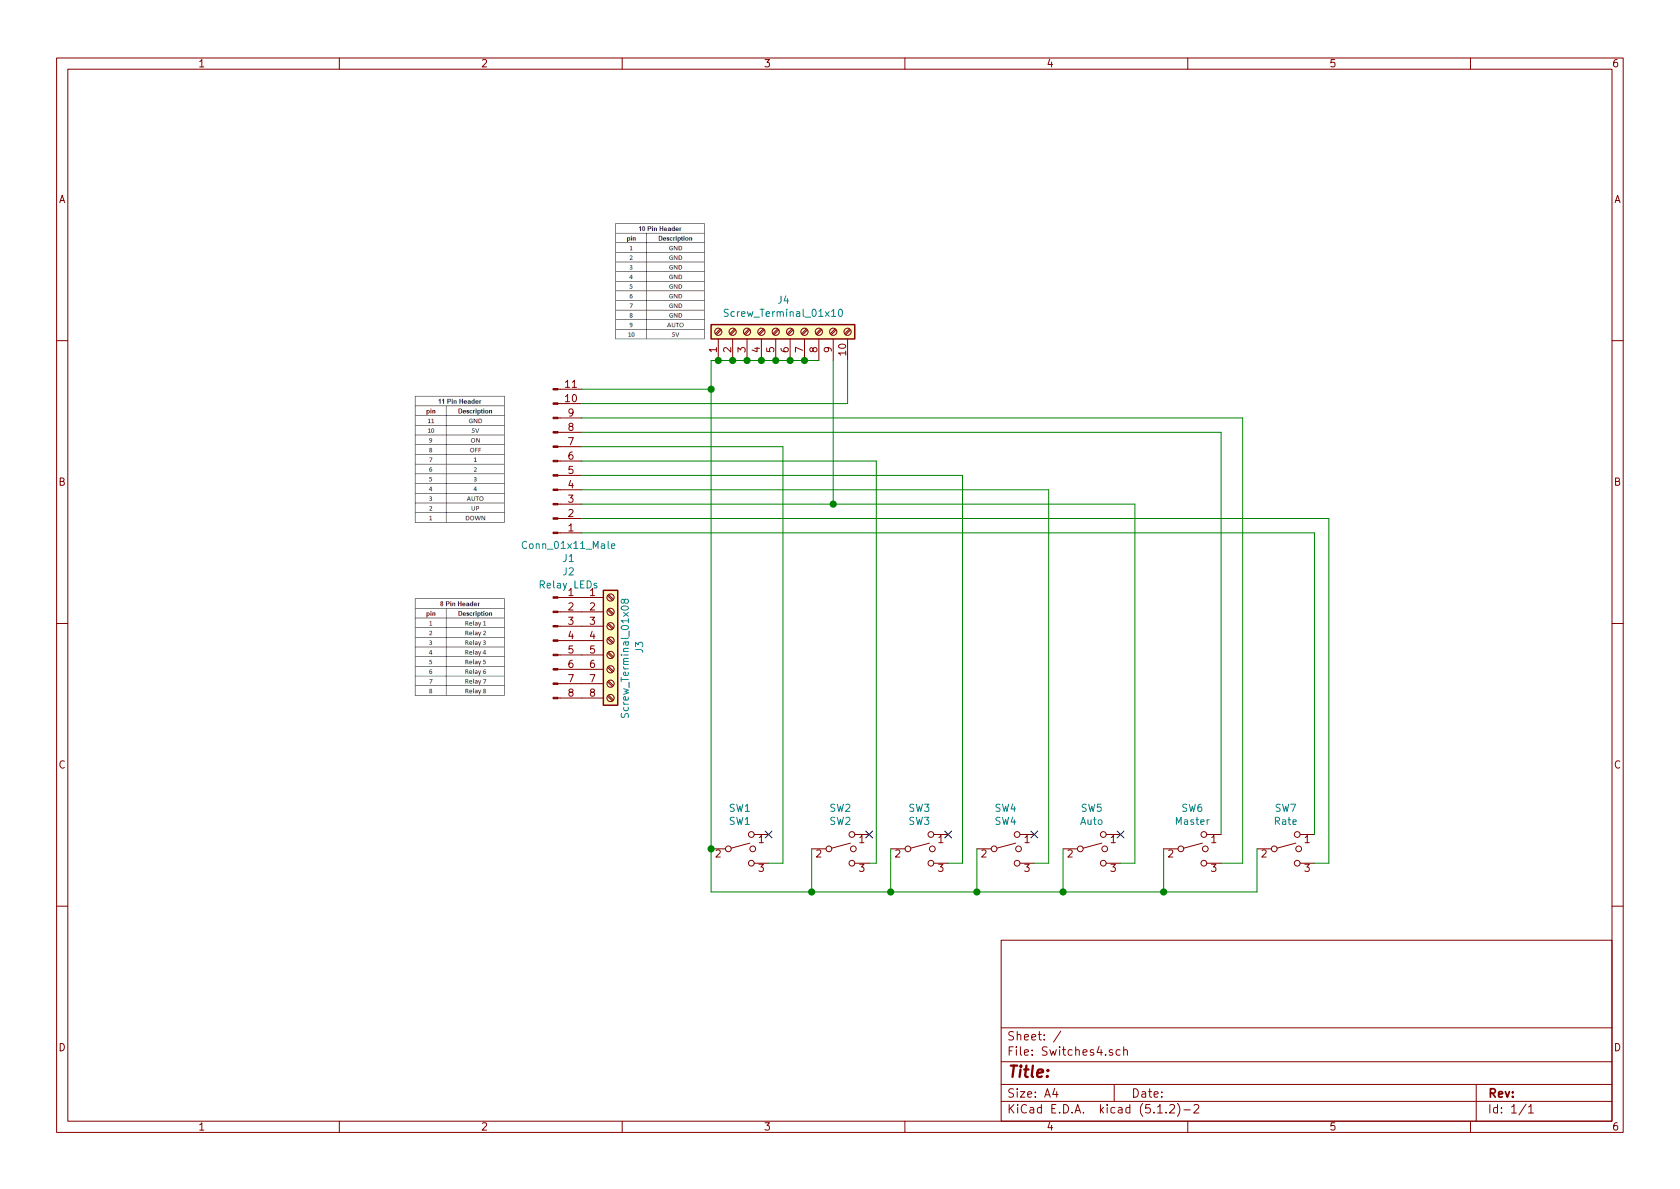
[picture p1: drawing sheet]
EESchema Schematic File Version 4
LIBS:Switches4-cache
EELAYER 29 0
EELAYER END
$Descr A4 11693 8268
encoding utf-8
Sheet 1 1
Title ""
Date ""
Rev ""
Comp ""
Comment1 ""
Comment2 ""
Comment3 ""
Comment4 ""
$EndDescr
$Comp
L Switch:SW_SPDT_MSM SW6
U 1 1
P 8300 5900
F 0 "SW6" H 8300 6185 50  0000 C CNN
F 1 "Master" H 8300 6094 50  0000 C CNN
F 2 "my library:Mini_Toggle_3pin" H 8300 5900 50  0001 C CNN
F 3 "~" H 8300 5900 50  0001 C CNN
	1    8300 5900
	1    0    0    -1  
$EndComp
$Comp
L Switch:SW_SPDT_MSM SW7
U 1 1
P 8950 5900
F 0 "SW7" H 8950 6185 50  0000 C CNN
F 1 "Rate" H 8950 6094 50  0000 C CNN
F 2 "my library:Mini_Toggle_3pin" H 8950 5900 50  0001 C CNN
F 3 "~" H 8950 5900 50  0001 C CNN
	1    8950 5900
	1    0    0    -1  
$EndComp
Wire Wire Line
	8750 6200 8750 5900
Wire Wire Line
	8100 5900 8100 6200
Connection ~ 8100 6200
Wire Wire Line
	8100 6200 8750 6200
Wire Wire Line
	9250 6000 9150 6000
Wire Wire Line
	8650 6000 8500 6000
$Comp
L Switch:SW_SPDT_MSM SW5
U 1 1
P 7600 5900
F 0 "SW5" H 7600 6185 50  0000 C CNN
F 1 "Auto" H 7600 6094 50  0000 C CNN
F 2 "my library:Mini_Toggle_3pin" H 7600 5900 50  0001 C CNN
F 3 "~" H 7600 5900 50  0001 C CNN
	1    7600 5900
	1    0    0    -1  
$EndComp
$Comp
L Switch:SW_SPDT_MSM SW4
U 1 1
P 7000 5900
F 0 "SW4" H 7000 6185 50  0000 C CNN
F 1 "SW4" H 7000 6094 50  0000 C CNN
F 2 "my library:Mini_Toggle_3pin" H 7000 5900 50  0001 C CNN
F 3 "~" H 7000 5900 50  0001 C CNN
	1    7000 5900
	1    0    0    -1  
$EndComp
$Comp
L Switch:SW_SPDT_MSM SW3
U 1 1
P 6400 5900
F 0 "SW3" H 6400 6185 50  0000 C CNN
F 1 "SW3" H 6400 6094 50  0000 C CNN
F 2 "my library:Mini_Toggle_3pin" H 6400 5900 50  0001 C CNN
F 3 "~" H 6400 5900 50  0001 C CNN
	1    6400 5900
	1    0    0    -1  
$EndComp
$Comp
L Switch:SW_SPDT_MSM SW2
U 1 1
P 5850 5900
F 0 "SW2" H 5850 6185 50  0000 C CNN
F 1 "SW2" H 5850 6094 50  0000 C CNN
F 2 "my library:Mini_Toggle_3pin" H 5850 5900 50  0001 C CNN
F 3 "~" H 5850 5900 50  0001 C CNN
	1    5850 5900
	1    0    0    -1  
$EndComp
$Comp
L Switch:SW_SPDT_MSM SW1
U 1 1
P 5150 5900
F 0 "SW1" H 5150 6185 50  0000 C CNN
F 1 "SW1" H 5150 6094 50  0000 C CNN
F 2 "my library:Mini_Toggle_3pin" H 5150 5900 50  0001 C CNN
F 3 "~" H 5150 5900 50  0001 C CNN
	1    5150 5900
	1    0    0    -1  
$EndComp
Wire Wire Line
	4950 5900 4950 6200
Wire Wire Line
	4950 6200 5650 6200
Wire Wire Line
	5650 5900 5650 6200
Connection ~ 5650 6200
Wire Wire Line
	5650 6200 6200 6200
Wire Wire Line
	5450 6000 5350 6000
Wire Wire Line
	6100 6000 6050 6000
Wire Wire Line
	6200 5900 6200 6200
Connection ~ 6200 6200
Wire Wire Line
	6600 6000 6700 6000
Wire Wire Line
	6800 5900 6800 6200
Connection ~ 6800 6200
Wire Wire Line
	6800 6200 7400 6200
Wire Wire Line
	7200 6000 7300 6000
Wire Wire Line
	7400 5900 7400 6200
Connection ~ 7400 6200
Wire Wire Line
	7400 6200 8100 6200
Wire Wire Line
	7800 6000 7900 6000
NoConn ~ 7800 5800
NoConn ~ 7200 5800
NoConn ~ 6600 5800
NoConn ~ 6050 5800
NoConn ~ 5350 5800
Connection ~ 4950 5900
$Comp
L Connector:Conn_01x08_Male J2
U 1 1
P 3850 4450
F 0 "J2" H 3958 4931 50  0000 C CNN
F 1 "Relay LEDs" H 3958 4840 50  0000 C CNN
F 2 "Connector_PinHeader_2.54mm:PinHeader_1x08_P2.54mm_Horizontal" H 3850 4450 50  0001 C CNN
F 3 "~" H 3850 4450 50  0001 C CNN
	1    3850 4450
	1    0    0    -1  
$EndComp
$Comp
L Connector:Conn_01x11_Male J1
U 1 1
P 3850 3200
F 0 "J1" H 3958 3881 50  0000 C CNN
F 1 "Conn_01x11_Male" H 3958 3790 50  0000 C CNN
F 2 "Connector_PinHeader_2.54mm:PinHeader_1x11_P2.54mm_Horizontal" H 3850 3200 50  0001 C CNN
F 3 "~" H 3850 3200 50  0001 C CNN
	1    3850 3200
	1    0    0    1   
$EndComp
$Comp
L Connector:Screw_Terminal_01x10 J4
U 1 1
P 5400 2300
F 0 "J4" V 5617 2246 50  0000 C CNN
F 1 "Screw_Terminal_01x10" V 5526 2246 50  0000 C CNN
F 2 "TerminalBlock_Phoenix:TerminalBlock_Phoenix_PT-1,5-10-5.0-H_1x10_P5.00mm_Horizontal" H 5400 2300 50  0001 C CNN
F 3 "~" H 5400 2300 50  0001 C CNN
	1    5400 2300
	0    -1   -1   0   
$EndComp
Wire Wire Line
	4050 2700 4950 2700
Wire Wire Line
	4950 2700 4950 5900
Wire Wire Line
	4050 3100 5450 3100
Wire Wire Line
	5450 3100 5450 6000
Wire Wire Line
	4050 3200 6100 3200
Wire Wire Line
	6100 3200 6100 6000
Wire Wire Line
	4050 3400 7300 3400
Wire Wire Line
	7300 3400 7300 6000
Wire Wire Line
	7900 3500 7900 6000
Wire Wire Line
	4050 3600 9250 3600
Wire Wire Line
	9250 3600 9250 6000
Wire Wire Line
	4050 3700 9150 3700
Wire Wire Line
	9150 3700 9150 5800
Wire Wire Line
	8650 2900 8650 6000
Wire Wire Line
	8500 3000 8500 5800
Wire Wire Line
	6200 6200 6800 6200
Wire Wire Line
	4050 3500 5800 3500
Wire Wire Line
	4050 3000 8500 3000
Wire Wire Line
	4050 2900 8650 2900
Wire Wire Line
	6700 3300 6700 6000
Wire Wire Line
	4050 3300 6700 3300
$Comp
L Connector:Screw_Terminal_01x08 J3
U 1 1
P 4250 4450
F 0 "J3" V 4450 4450 50  0000 R CNN
F 1 "Screw_Terminal_01x08" V 4350 4750 50  0000 R CNN
F 2 "TerminalBlock_Phoenix:TerminalBlock_Phoenix_PT-1,5-8-5.0-H_1x08_P5.00mm_Horizontal" H 4250 4450 50  0001 C CNN
F 3 "~" H 4250 4450 50  0001 C CNN
	1    4250 4450
	1    0    0    -1  
$EndComp
Wire Wire Line
	4050 2800 5900 2800
Wire Wire Line
	5900 2800 5900 2500
Wire Wire Line
	4950 2700 4950 2500
Wire Wire Line
	4950 2500 5000 2500
Connection ~ 4950 2700
Wire Wire Line
	5000 2500 5100 2500
Connection ~ 5000 2500
Wire Wire Line
	5100 2500 5200 2500
Connection ~ 5100 2500
Wire Wire Line
	5200 2500 5300 2500
Connection ~ 5200 2500
Wire Wire Line
	5300 2500 5400 2500
Connection ~ 5300 2500
Wire Wire Line
	5400 2500 5500 2500
Connection ~ 5400 2500
Wire Wire Line
	5500 2500 5600 2500
Connection ~ 5500 2500
Wire Wire Line
	5600 2500 5700 2500
Connection ~ 5600 2500
Wire Wire Line
	5800 2500 5800 3500
Connection ~ 5800 3500
Wire Wire Line
	5800 3500 7900 3500
$EndSCHEMATC
